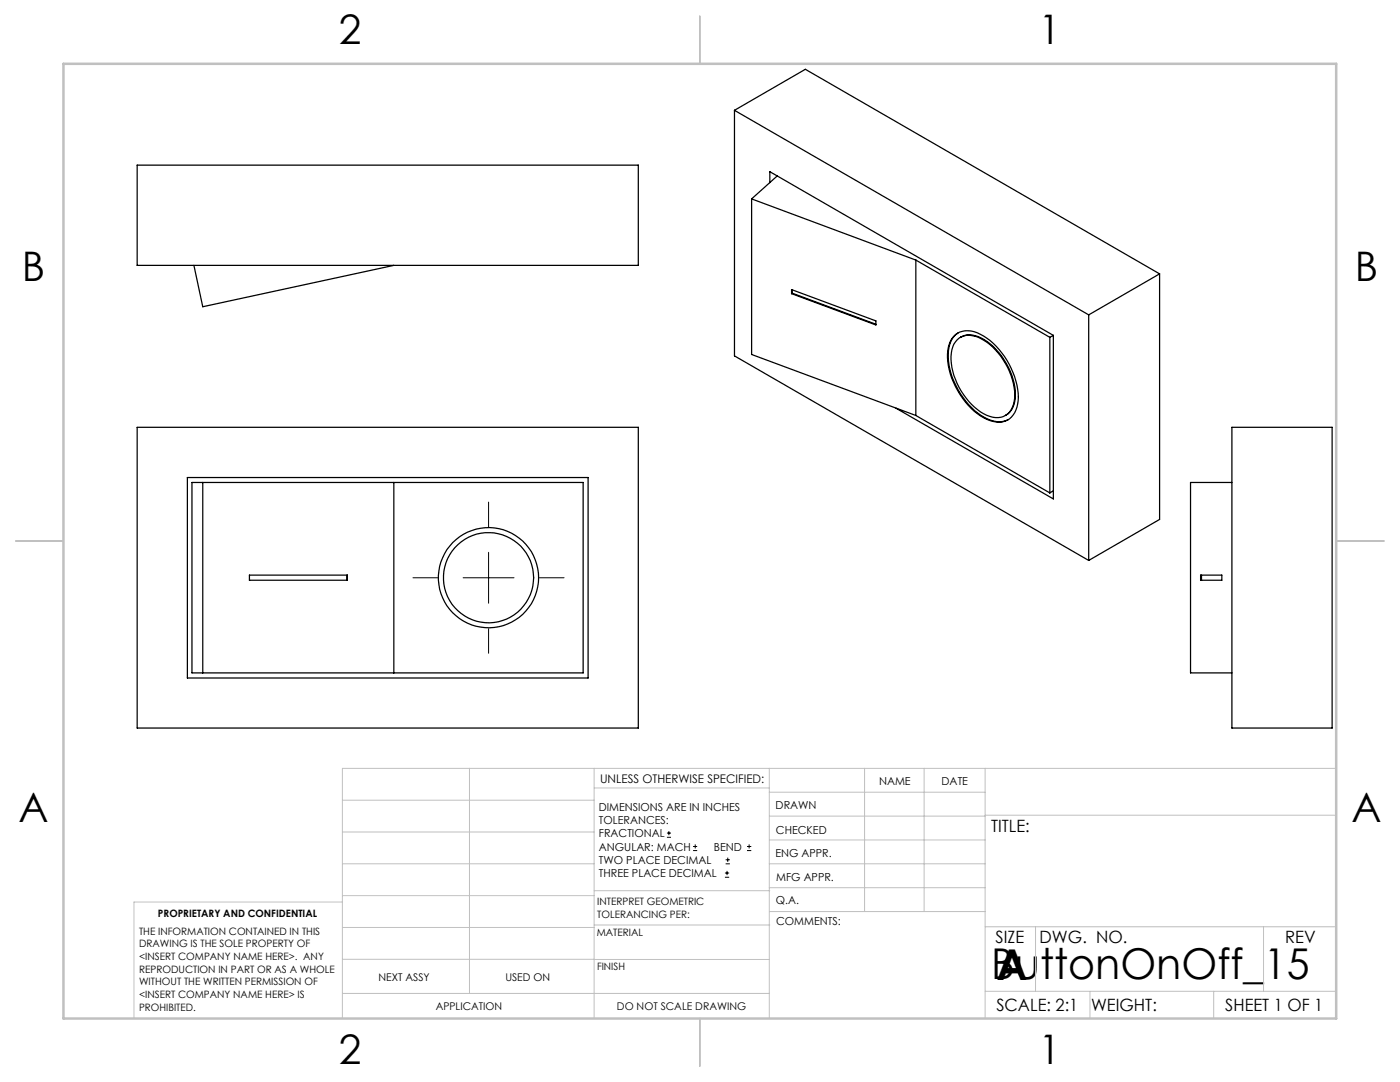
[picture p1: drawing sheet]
<svg xmlns="http://www.w3.org/2000/svg" width="279mm" height="216mm" viewBox="0 0 279 216" stroke-linecap="round" stroke-linejoin="round" font-family="sans-serif">
<g fill="none" stroke="#000" stroke-width=".2">
<path d="M82.4 115.3h4.9M92.4 115.3h10.2M97.5 100.2v4.9M97.5 110.2v10.2M107.7 115.3h4.9M97.5 125.4v5M133.1 167.1h.8M133.1 166.2h.8M133.5 165.8v.9M138.3 169.7h.8M138.3 168.9h.8M138.7 168.5v.8"/>
<path d="M144.7 175h.8M144.7 174.2h.8M144.8 172.4h.9M144.8 171.6h.9M145.1 173.8v.8M145.2 171.1v.9M149.1 169.7h.8M149.1 168.9h.8M149.5 168.5v.8"/>
</g>
<g fill="none" stroke="#c0c0c0" stroke-width=".2">
<path d="M68.3 159.7h50.3M93.7 153.3v44.9M118.6 153.3v49.9M118.6 157.2h34.9M153.5 153.3v49.9M153.5 158.1h43.1M172.5 153.3v28.6M184.4 153.3v28.6M196.6 153.3v49.9M266.7 153.3h-198.4v49.9M68.3 178.7h50.3M68.3 172.4h50.3"/>
<path d="M68.3 166h50.3M68.3 180h-41.6v23.2M118.6 177.7h35M153.5 167.6h43.1M153.5 162.8h43.1M153.5 172.4h43.1M153.5 177.1h43.1M196.6 162.7h70.1M68.3 198.2h85.2M68.3 191.4l85.2 .1M68.3 185.1h50.3M118.6 184.6h35"/>
<path d="M153.6 181.9h43M196.6 197.8h70.1M196.6 184.9h70.1M206.7 184.9v12.9M217.5 197.8v5.4M242.2 197.8v5.4M252.2 184.9v12.9"/>
</g>
<path d="M139.7 3.2v9.5M3.1 107.9h9.6M266.7 107.9h9.5M139.7 203.2v9.6" fill="none" stroke="#c0c0c0" stroke-width=".25"/>
<path d="M12.7 12.7h254v190.5h-254z" fill="none" stroke="#c0c0c0" stroke-width=".5"/>
<g fill="none" stroke="#000" stroke-width=".25">
<path d="M27.4 32.9h100v20.1h-100zM146.6 22l70.7 40.8M146.6 22v49l70.7 40.8M146.6 22l14.1-8.2 70.7 40.8M150 39.7l32.8 12.2M150 39.7v31l32.8 12.2M153.6 36.4v-2.1l56.6 32.6M155.1 35.1l-5.1 4.6M38.7 53l1.8 8.2 38.1-8.2M158 57.8l16.8 6.2v.8l-16.8-6.2zM158.1 58.5l16.7 6.2M158.1 57.8v.7"/>
<path d="M158.1 58.5l-.1 .1M182.8 51.9l26.7 15.4M182.8 51.9v31M231.4 54.6v49l-14.1 8.2M231.4 54.6l-14.1 8.2M190.7 66.8a4.8 4.8 0 0 1 5.6 .3 15.4 15.4 0 0 1 6.9 12.8 4.2 4.2 0 0 1-3.8 4.3 10 10 0 0 1-7.3-4.8 13.7 13.7 0 0 1-2.8-10.1 4.4 4.4 0 0 1 1.4-2.5zM191 67.8a4.1 4.1 0 0 1 5.3 .1 13.9 13.9 0 0 1 6.2 11.6 3.6 3.6 0 0 1-3.8 3.8 9.3 9.3 0 0 1-6.4-4.6 12.1 12.1 0 0 1-2.3-8.9 3.7 3.7 0 0 1 1-2zM191.2 66.4a5.7 5.7 0 0 0-1.9 5.7 15.6 15.6 0 0 0 7.2 11.2 5 5 0 0 0 4.7 .4M191.7 67.3a4.4 4.4 0 0 1 4.7 .5 14 14 0 0 1 6.2 11.6 4.1 4.1 0 0 1-1.9 3.5M209.5 67.3v31.1M210.2 66.9v32.7l-31.4-18.1M210.2 66.9l-.7 .4"/>
<path d="M217.3 62.8v49M27.4 85.3h100v60h-100zM37.4 95.3h80v40h-80zM38.3 96.3h78.1v38h-78.1zM40.5 96.3v38M78.6 96.3v38M182.8 82.9l26.7 15.5M210.2 97.9l-.7 .5M245.9 85.3h20v60h-20zM245.9 96.3h-8.3v38h8.3M49.8 114.8h19.5v1h-19.5zM69.3 114.8v1"/>
<path d="M239.6 114.8h4.2v1h-4.2zM239.8 114.8v1"/>
<circle cx="97.5" cy="115.3" r="10"/>
<circle cx="97.5" cy="115.3" r="9"/>
</g>
<g font-size="8.5">
<text x="197.8" y="195.4">ButtonOnOff_15</text>
<text x="198.9" y="195.5">A</text>
</g>
<g font-size="8.1">
<text x="67.6" y="8.9">2</text>
<text x="207.3" y="8.9">1</text>
<text x="4.4" y="56.1">B</text>
<text x="270.4" y="56.1">B</text>
<text x="3.7" y="164.1">A</text>
<text x="269.7" y="164.1">A</text>
<text x="67.6" y="212.4">2</text>
<text x="207.3" y="212.4">1</text>
</g>
<g font-size="3.4">
<text x="197.8" y="166">TITLE:</text>
<text x="198.7" y="188.1">SIZE</text>
<text x="207.5" y="188.1">DWG. NO.</text>
<text x="256.5" y="188.2">REV</text>
<text x="198.8" y="201.7">SCALE: 2:1</text>
<text x="217.7" y="201.8">WEIGHT:</text>
<text x="244.5" y="201.7">SHEET 1 OF 1</text>
</g>
<text font-size="2.4" x="119.8" y="156.2">UNLESS OTHERWISE SPECIFIED:</text>
<g font-size="2.2">
<text x="119.5" y="161.8">DIMENSIONS ARE IN INCHES</text>
<text x="154.8" y="161.4">DRAWN</text>
<text x="175.4" y="156.6">NAME</text>
<text x="187.9" y="156.7">DATE</text>
<text x="119.5" y="164.4">TOLERANCES:</text>
<text x="119.5" y="167.1">FRACTIONAL</text>
<text x="154.9" y="166.3">CHECKED</text>
<text x="119.5" y="169.7">ANGULAR: MACH</text>
<text x="119.5" y="172.4">TWO PLACE DECIMAL</text>
<text x="142.5" y="169.7">BEND</text>
<text x="154.8" y="171">ENG APPR.</text>
<text x="119.5" y="175">THREE PLACE DECIMAL</text>
<text x="154.9" y="175.7">MFG APPR.</text>
<text x="154.9" y="180.4">Q.A.</text>
<text x="154.9" y="184.6">COMMENTS:</text>
</g>
<g font-size="2.1">
<text x="75.5" y="195.7">NEXT ASSY</text>
<text x="100.9" y="195.7">USED ON</text>
<text x="86.9" y="201.5">APPLICATION</text>
<text x="123.1" y="201.6">DO NOT SCALE DRAWING</text>
</g>
<g font-size="2">
<text x="31.5" y="182.9">PROPRIETARY AND CONFIDENTIAL</text>
<text x="119.2" y="180.6">INTERPRET GEOMETRIC</text>
<text x="119.2" y="183.1">TOLERANCING PER:</text>
<text x="27.8" y="186.5">THE INFORMATION CONTAINED IN THIS</text>
<text x="27.8" y="189">DRAWING IS THE SOLE PROPERTY OF</text>
<text x="27.8" y="191.6">&lt;INSERT COMPANY NAME HERE&gt;. ANY</text>
<text x="119.1" y="186.7">MATERIAL</text>
<text x="27.8" y="194.1">REPRODUCTION IN PART OR AS A WHOLE</text>
<text x="27.8" y="196.6">WITHOUT THE WRITTEN PERMISSION OF</text>
<text x="119.1" y="193.5">FINISH</text>
<text x="27.8" y="199.1">&lt;INSERT COMPANY NAME HERE&gt; IS</text>
<text x="27.8" y="201.7">PROHIBITED.</text>
</g>
</svg>
